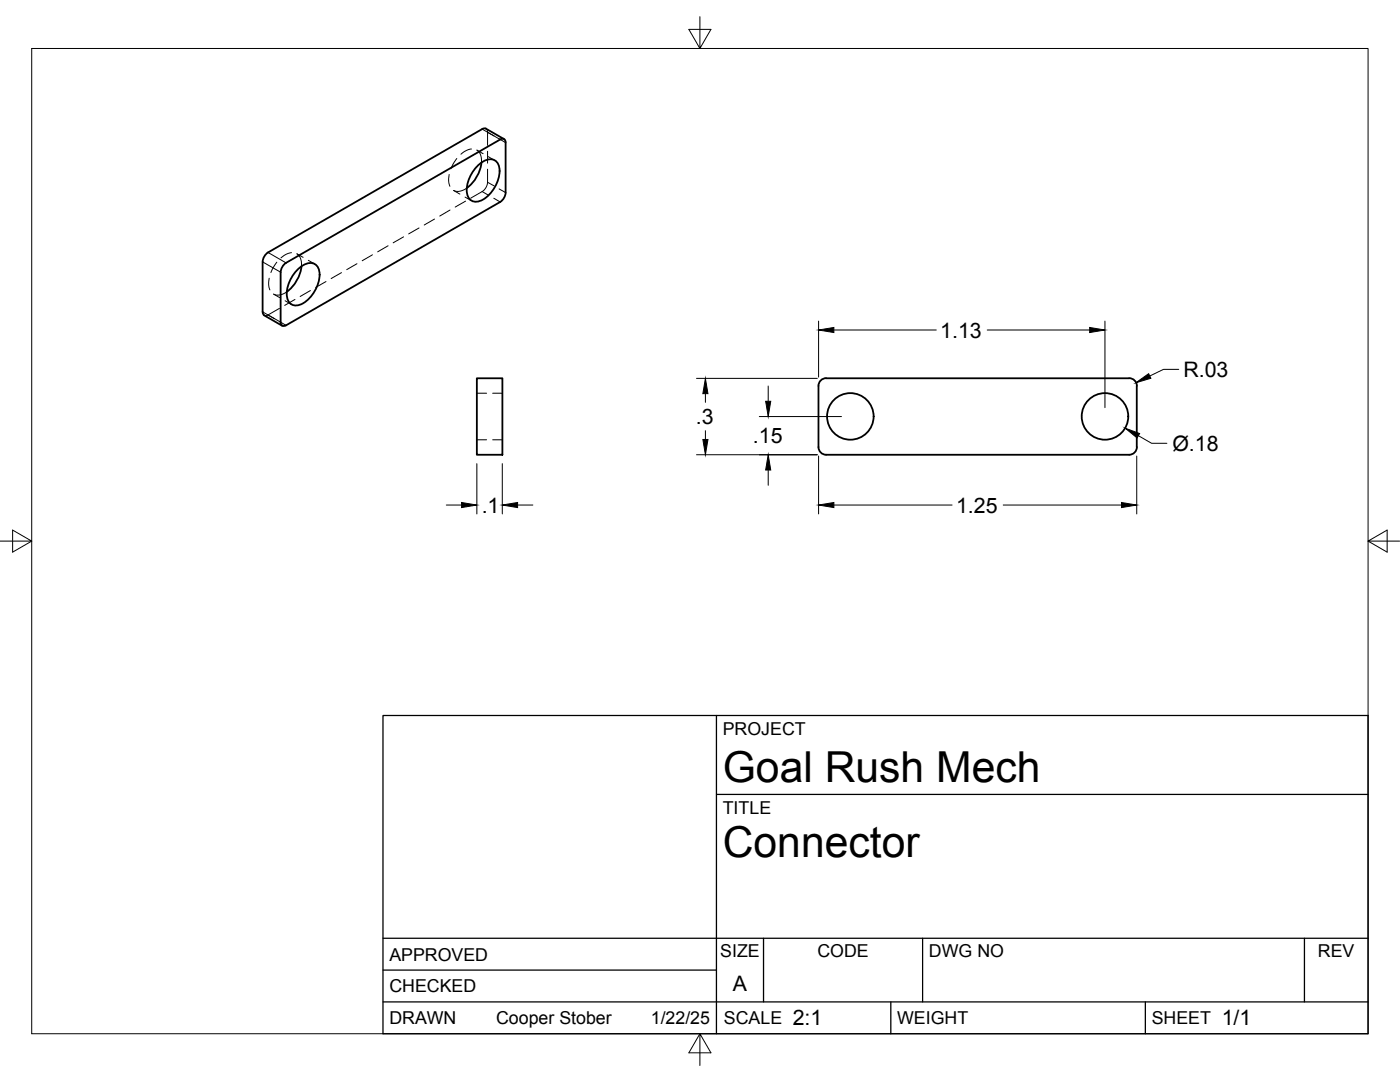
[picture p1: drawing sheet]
<svg xmlns="http://www.w3.org/2000/svg" width="279mm" height="216mm" viewBox="0 0 279 216" stroke-linecap="round" stroke-linejoin="round" font-family="sans-serif">
<!-- layer: Visible -->
<g fill="none" stroke="#000" stroke-width=".36">
<path d="M95.3 33.1a3.1 3.1 0 0 1 3.4-1.1 3.1 3.1 0 0 1 .8 3.6 6.9 6.9 0 0 1-3.7 4.5 1.92 1.92 0 0 1-2-.3 1.92 1.92 0 0 1-.7-1.9 7.3 7.3 0 0 1 2.2-4.8zM96.1 32.4a7.4 7.4 0 0 1-3 5.1M97 25.7l3.6 2M97 25.7h-.8l-42.7 24.7M100.9 28.4v10M100.9 28.4v-.3l-.4-.4-.7 .1-42.7 24.7M100.9 38.4a2.42 2.42 0 0 1-1.1 1.9l-43 24.7-.6-.1-.2-.6v-10a2.41 2.41 0 0 1 1.1-1.9M52.4 52.3v9.9M53.5 50.4a2.41 2.41 0 0 0-1.1 1.8M59.4 53.8a3.1 3.1 0 0 1 3.4-1.1 3.1 3.1 0 0 1 .8 3.6 6.9 6.9 0 0 1-3.8 4.5 1.92 1.92 0 0 1-1.9-.3 1.92 1.92 0 0 1-.7-1.9 7.3 7.3 0 0 1 2.2-4.8zM60.2 53.1a7.4 7.4 0 0 1-3 5.1M52.4 62.2l.3 .7 3.6 2.1"/>
<path d="M95.2 75.5h5.1v15.2h-5.1zM164.9 75.5h60.4M164.9 75.5a1.53 1.53 0 0 0-1.6 1.5v12.2a1.53 1.53 0 0 0 1.6 1.5M225.4 75.5a1.53 1.53 0 0 1 1.5 1.5v12.2a1.49 1.49 0 0 1-1.5 1.5M164.9 90.7h60.4"/>
<circle cx="169.7" cy="83.1" r="4.6"/>
<circle cx="220.5" cy="83.1" r="4.6"/>
</g>
<!-- layer: Hidden -->
<g fill="none" stroke="#000" stroke-width=".2">
<path d="M89.6 34.8l-.1 1.3 .3 1.1M90.5 38l1.3 .7M91.2 31.6l-1.2 2.1M92.8 39.3l1.3 .7M93.1 37.5l-.8 .5a1.98 1.98 0 0 1-1.7 0M94.1 29.7l-1 .3-1.1 .8M95.1 29.9l1.3 .8M95.2 30l.1 .1a2.76 2.76 0 0 1 .8 2.3M97 25.7l.3 .5v2.8M97.3 33.8v2.6a2.43 2.43 0 0 1-1.1 1.8l-2.3 1.3M97.3 30.2v2.4M97.5 31.3l1.2 .7"/>
<path d="M53.7 55.5l-.1 1.3 .3 1M54.6 58.7l1.3 .7M55.2 52.3l-1.1 2.1M57.2 58.3l-1.3 .5-.8 .1-.4-.2M58.2 50.4l-1.1 .3-1 .8M58.9 59.8l-2.1 1.1M59.2 50.6l1.3 .8M59.3 50.7l.4 .3 .3 .7 .2 1.4M61.5 51.9l1.3 .8M62 58l-2.1 1.2M65.1 56.2l-2.1 1.2M68.2 54.4l-2.1 1.2"/>
<path d="M71.2 52.6l-2 1.2M74.3 50.8l-2 1.2M77.4 49l-2 1.2M80.5 47.3l-2 1.2M83.6 45.5l-2 1.2M86.7 43.7l-2 1.2M89.8 41.9l-2 1.2M92.9 40.1l-2.1 1.2M55.8 61.5l-2.5 1.4h-.6M56.9 60l1.3 .7M95.2 78.5h1.9M98.3 78.5h2"/>
<path d="M95.2 87.8h1.9M98.3 87.8h2"/>
</g>
<!-- layer: Visible Narrow -->
<path d="M96.2 25.8l3.6 2M52.4 52.3l3.6 2M53.5 50.4l3.6 2.1M52.4 62.2l3.6 2.1" fill="none" stroke="#000" stroke-width=".2"/>
<!-- layer: Hidden Narrow -->
<path d="M96.2 38.2l1.3 .8M97.3 26.4l1.3 .7M97.3 36.4l1.3 .7M98.6 39.6l1.2 .7M99.6 27.7l1.3 .7M99.6 37.7l1.3 .7M53.5 62.8l1.3 .8M55.8 64.2l1.3 .7" fill="none" stroke="#000" stroke-width=".2"/>
<!-- layer: Border -->
<path d="M6.3 9.7h266.7v196.6h-266.7zM139.7 3.3v6.4l2.2-3.8h-4.4l2.2 3.8M0 108h6.3l-3.8-2.2v4.4l3.8-2.2M273 108l3.8 2.2v-4.4l-3.8 2.2h6.4M139.7 206.3l-2.2 3.8h4.4l-2.2-3.8v6.3" fill="none" stroke="#000" stroke-width=".2"/>
<!-- layer: Titleblock -->
<path d="M76.4 142.8h196.6v63.5h-196.6zM143 158.5h130M143 142.8v63.5M76.4 199.9h196.6M76.4 193.6h66.6M76.4 187.2h196.6M152.4 187.2v12.7M177.8 199.9v6.4M184.1 187.2v12.7M228.6 199.9v6.4M260.3 187.2v12.7" fill="none" stroke="#000" stroke-width=".25"/>
<!-- layer: FD_Dimensions -->
<g fill="none" stroke="#000" stroke-width=".2">
<path d="M139 75.5h24.1M140.8 78.5v1.8M153.3 77v3.1M163.4 64.1v11.1M166.4 65.8h20.5M197 65.8h20.5M220.5 64.1v17.2M235.2 73.7h-3l-2.8 1.3M95.2 92.5v10.1M100.2 92.5v10.1M139 90.7h24.1M140.8 85.9v1.8"/>
<path d="M151.5 83.1h16.4M153.3 93.8v3M163.4 91v11.6M226.9 91v11.6M227.2 86.9l2.6 1.6h3.1M89.1 100.8h3M103.3 100.8h3M166.4 100.8h23.6M200.2 100.8h23.6"/>
</g>
<path d="M140.8 75.5l.5 3h-1zM163.4 65.8l3-.5v1.1zM217.5 65.3l3 .5-3 .6zM226.7 76.4l2.5-1.8 .5 .9zM140.3 87.7h1l-.5 3zM153.3 90.7l.5 3.1h-1zM152.8 80.1h1l-.5 3zM224.5 85.4l2.9 1.1-.5 .9zM92.1 100.3l3.1 .5-3.1 .5zM100.2 100.8l3.1-.5v1zM163.4 100.8l3-.5v1zM223.8 100.3l3.1 .5-3.1 .5z" fill="#000" stroke="#000" stroke-width=".2"/>
<g font-size="8.5">
<text x="144.3" y="156">Goal Rush Mech</text>
<text x="144.3" y="171">Connector</text>
</g>
<g font-size="4.3">
<text x="187.7" y="67.4">1.13</text>
<text x="236.2" y="75.2">R.03</text>
<text x="138.9" y="84.6">.3</text>
<text x="150.3" y="88.4">.15</text>
<text x="234" y="89.9">Ø.18</text>
<text x="96.1" y="102.3">.1</text>
<text x="190.8" y="102.3">1.25</text>
<text x="146.3" y="197.7">A</text>
<text x="158.2" y="204.6">2:1</text>
<text x="243.8" y="204.6">1/1</text>
</g>
<g font-size="3.5">
<text x="144.3" y="146.6">PROJECT</text>
<text x="144.3" y="162.3">TITLE</text>
<text x="77.7" y="191.7">APPROVED</text>
<text x="143.7" y="191">SIZE</text>
<text x="163.1" y="191">CODE</text>
<text x="185.4" y="191">DWG NO</text>
<text x="263" y="191">REV</text>
<text x="77.7" y="198">CHECKED</text>
<text x="77.7" y="204.4">DRAWN</text>
<text x="99" y="204.4">Cooper Stober</text>
<text x="129.9" y="204.4">1/22/25</text>
<text x="144.5" y="204.4">SCALE</text>
<text x="179" y="204.4">WEIGHT</text>
<text x="229.8" y="204.4">SHEET</text>
</g>
</svg>
